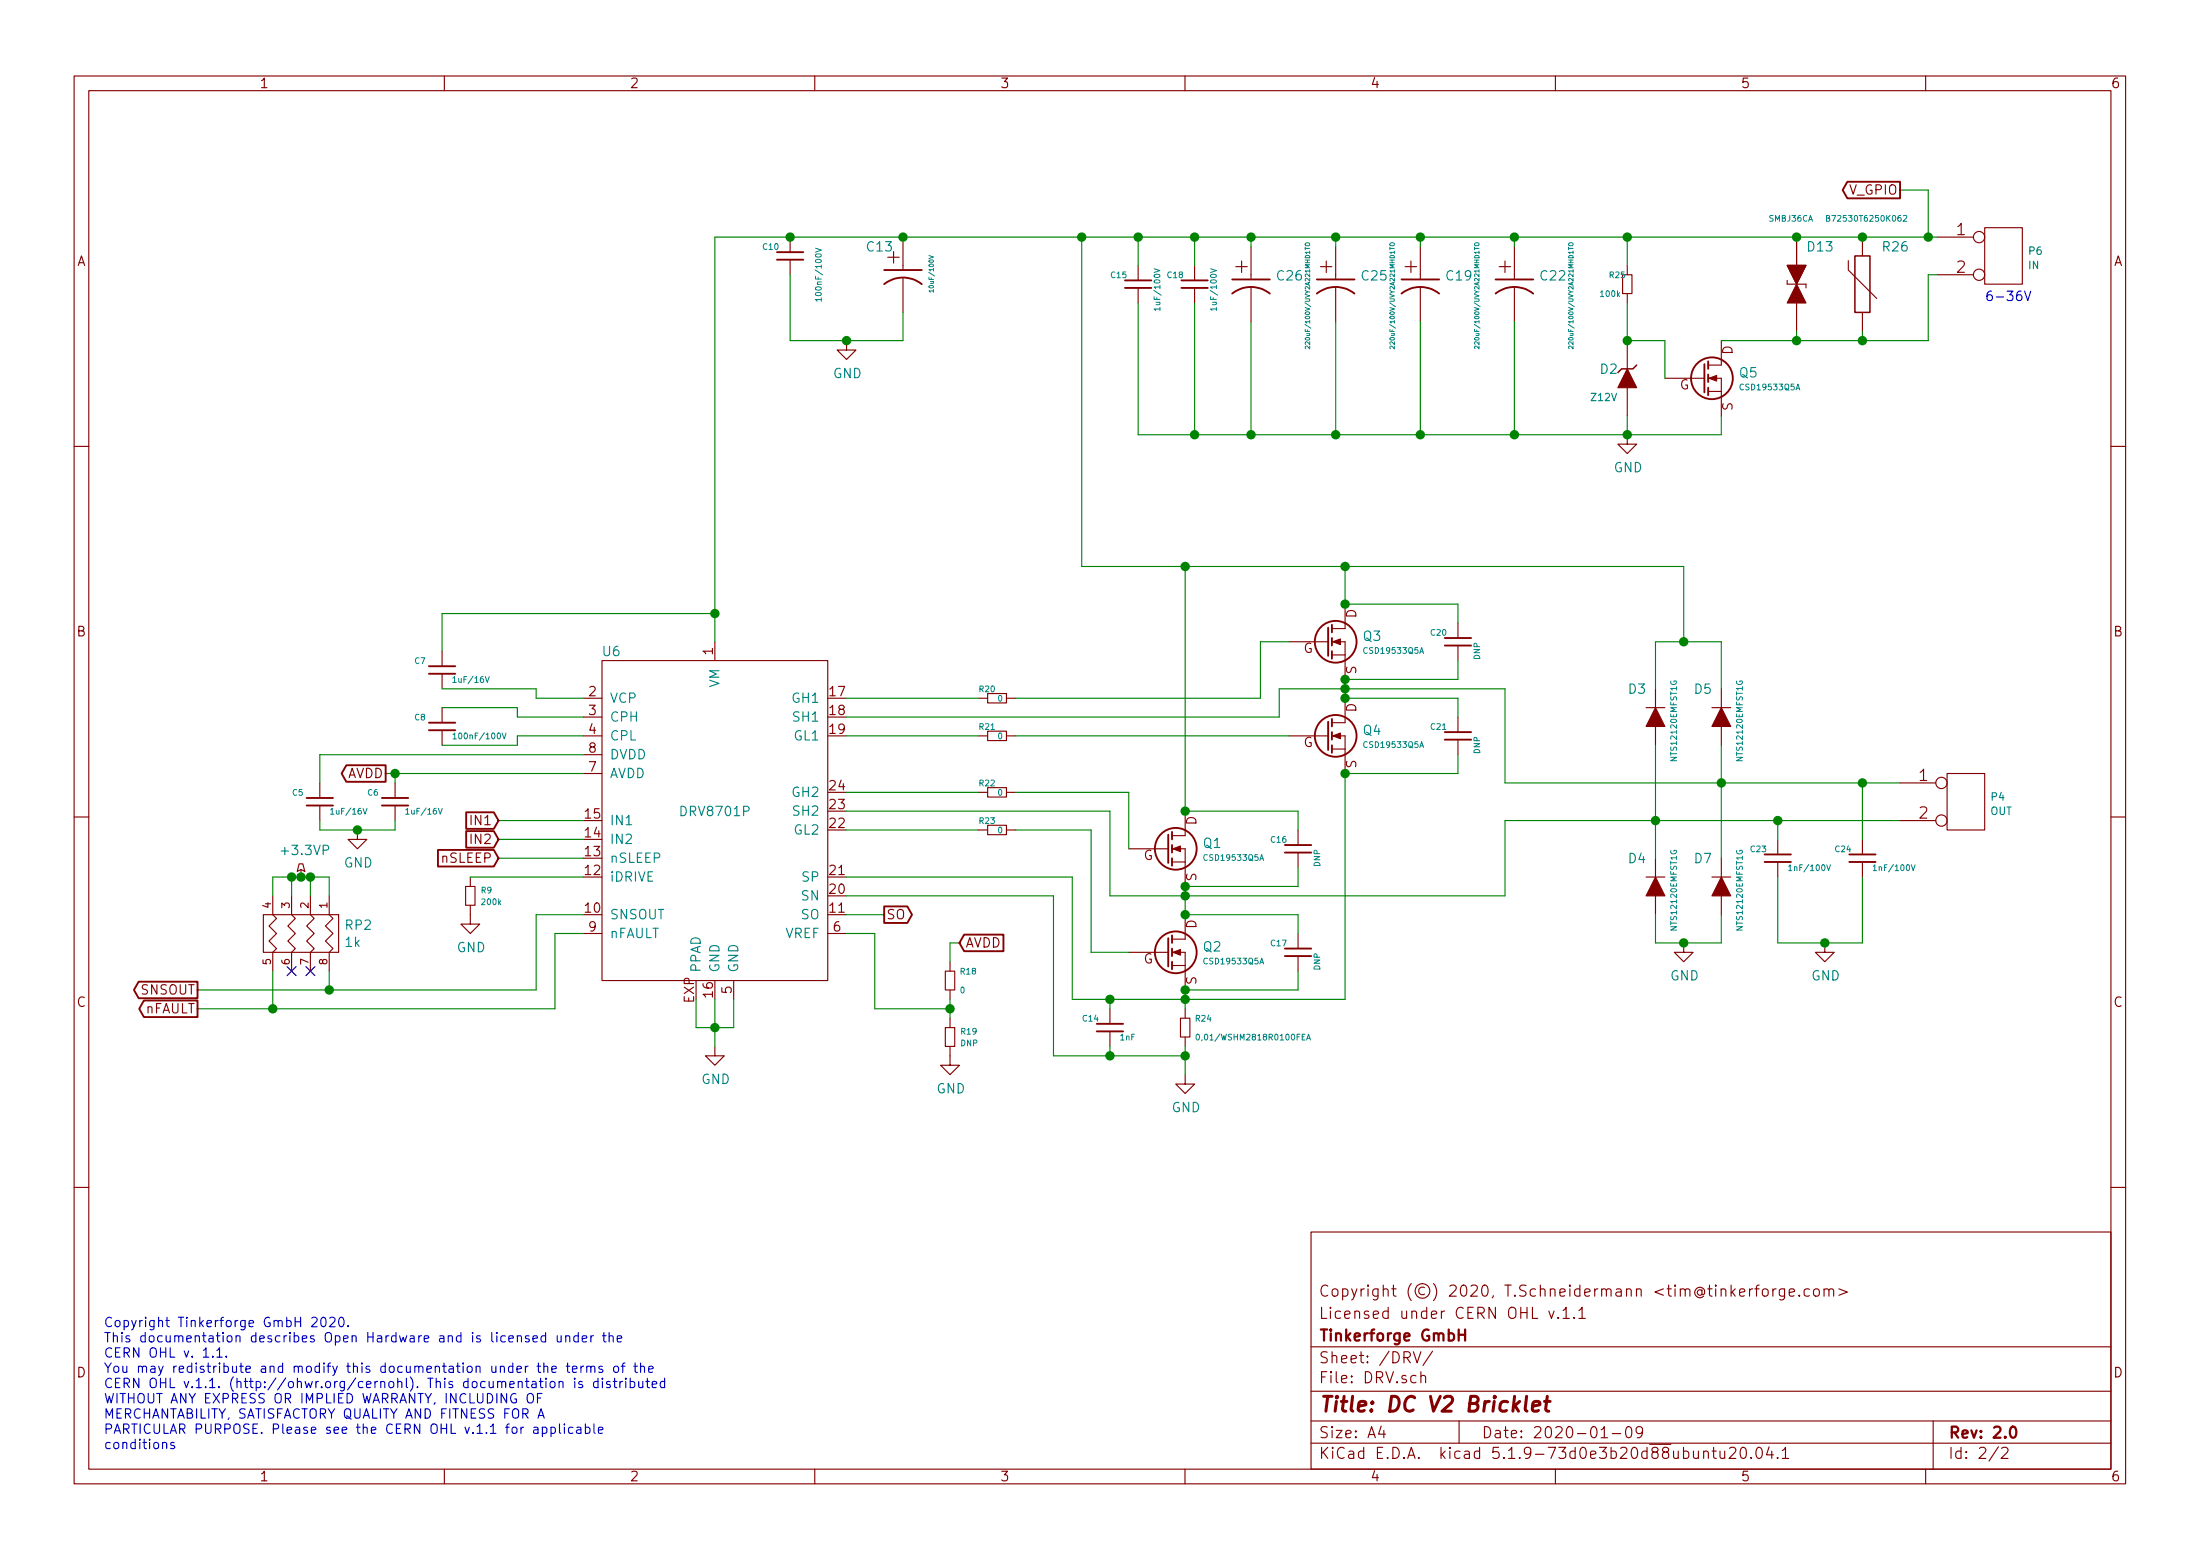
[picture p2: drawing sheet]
EESchema Schematic File Version 4
EELAYER 30 0
EELAYER END
$Descr A4 11693 8268
encoding utf-8
Sheet 2 2
Title "DC V2 Bricklet"
Date "2020-01-09"
Rev "2.0"
Comp "Tinkerforge GmbH"
Comment1 "Licensed under CERN OHL v.1.1"
Comment2 "Copyright (©) 2020, T.Schneidermann <tim@tinkerforge.com>"
Comment3 ""
Comment4 ""
$EndDescr
$Comp
L tinkerforge:DRV8701 U?
U 1 1
P 3800 4300
AR Path="/5EB1D0C4" Ref="U?"  Part="1" 
AR Path="/5EAFEC80/5EB1D0C4" Ref="U6"  Part="1" 
F 0 "U6" H 3250 5150 50  0000 C CNN
F 1 "DRV8701P" H 3800 4300 50  0000 C CNN
F 2 "kicad-libraries:QFN24-4x4mm-0.5mm" H 3800 4300 50  0001 C CNN
F 3 "" H 3800 4300 50  0001 C CNN
	1    3800 4300
	1    0    0    -1  
$EndComp
$Comp
L tinkerforge:CONN_2 P?
U 1 1
P 10450 4250
AR Path="/5EB38AC7" Ref="P?"  Part="1" 
AR Path="/5EAFEC80/5EB38AC7" Ref="P4"  Part="1" 
F 0 "P4" H 10578 4278 40  0000 L CNN
F 1 "OUT" H 10578 4202 40  0000 L CNN
F 2 "kicad-libraries:OQ_2P_5mm_Vertical" H 10450 4250 60  0001 C CNN
F 3 "" H 10450 4250 60  0000 C CNN
	1    10450 4250
	1    0    0    -1  
$EndComp
Connection ~ 9150 4150
Connection ~ 8800 4350
$Comp
L tinkerforge:GND #PWR?
U 1 1
P 8950 5000
AR Path="/5EB38AEE" Ref="#PWR?"  Part="1" 
AR Path="/5EAFEC80/5EB38AEE" Ref="#PWR021"  Part="1" 
F 0 "#PWR021" H 8950 4750 50  0001 C CNN
F 1 "GND" H 8955 4827 50  0000 C CNN
F 2 "" H 8950 5000 50  0000 C CNN
F 3 "" H 8950 5000 50  0000 C CNN
	1    8950 5000
	1    0    0    -1  
$EndComp
Wire Wire Line
	8800 5000 8950 5000
Connection ~ 8950 5000
Wire Wire Line
	8950 5000 9150 5000
$Comp
L tinkerforge:Cs C?
U 1 1
P 9450 4550
AR Path="/5EB38AF7" Ref="C?"  Part="1" 
AR Path="/5EAFEC80/5EB38AF7" Ref="C23"  Part="1" 
F 0 "C23" H 9300 4600 31  0000 L CNN
F 1 "1nF/100V" H 9500 4500 31  0000 L CNN
F 2 "kicad-libraries:C0603F" H 9450 4550 60  0001 C CNN
F 3 "" H 9450 4550 60  0000 C CNN
	1    9450 4550
	1    0    0    -1  
$EndComp
Wire Wire Line
	9450 4350 10100 4350
$Comp
L tinkerforge:Cs C?
U 1 1
P 9900 4550
AR Path="/5EB38AFE" Ref="C?"  Part="1" 
AR Path="/5EAFEC80/5EB38AFE" Ref="C24"  Part="1" 
F 0 "C24" H 9750 4600 31  0000 L CNN
F 1 "1nF/100V" H 9950 4500 31  0000 L CNN
F 2 "kicad-libraries:C0603F" H 9900 4550 60  0001 C CNN
F 3 "" H 9900 4550 60  0000 C CNN
	1    9900 4550
	1    0    0    -1  
$EndComp
Wire Wire Line
	9450 4350 9450 4450
Wire Wire Line
	9900 4450 9900 4150
Wire Wire Line
	9900 4150 10100 4150
Wire Wire Line
	9450 4650 9450 5000
Wire Wire Line
	9450 5000 9700 5000
Wire Wire Line
	9900 5000 9900 4650
$Comp
L tinkerforge:GND #PWR?
U 1 1
P 9700 5000
AR Path="/5EB38B0A" Ref="#PWR?"  Part="1" 
AR Path="/5EAFEC80/5EB38B0A" Ref="#PWR022"  Part="1" 
F 0 "#PWR022" H 9700 4750 50  0001 C CNN
F 1 "GND" H 9705 4827 50  0000 C CNN
F 2 "" H 9700 5000 50  0000 C CNN
F 3 "" H 9700 5000 50  0000 C CNN
	1    9700 5000
	1    0    0    -1  
$EndComp
Connection ~ 9700 5000
Wire Wire Line
	9700 5000 9900 5000
Wire Wire Line
	9150 4150 9900 4150
Connection ~ 9900 4150
Wire Wire Line
	9450 4350 8800 4350
Connection ~ 9450 4350
$Comp
L tinkerforge:CONN_2 P?
U 1 1
P 10650 1350
AR Path="/5EB544F4" Ref="P?"  Part="1" 
AR Path="/5EAFEC80/5EB544F4" Ref="P6"  Part="1" 
F 0 "P6" H 10778 1378 40  0000 L CNN
F 1 "IN" H 10778 1302 40  0000 L CNN
F 2 "kicad-libraries:OQ_2P_5mm_Vertical_Black" H 10650 1350 60  0001 C CNN
F 3 "" H 10650 1350 60  0000 C CNN
	1    10650 1350
	1    0    0    -1  
$EndComp
$Comp
L tinkerforge:GND #PWR?
U 1 1
P 8650 2300
AR Path="/5EB54501" Ref="#PWR?"  Part="1" 
AR Path="/5EAFEC80/5EB54501" Ref="#PWR020"  Part="1" 
F 0 "#PWR020" H 8650 2050 50  0001 C CNN
F 1 "GND" H 8655 2127 50  0000 C CNN
F 2 "" H 8650 2300 50  0000 C CNN
F 3 "" H 8650 2300 50  0000 C CNN
	1    8650 2300
	1    0    0    -1  
$EndComp
$Comp
L tinkerforge:TVS D?
U 1 1
P 9550 1500
AR Path="/5EB54507" Ref="D?"  Part="1" 
AR Path="/5EAFEC80/5EB54507" Ref="D13"  Part="1" 
F 0 "D13" V 9350 1550 50  0000 L CNN
F 1 "SMBJ36CA" V 9200 1350 31  0000 L CNN
F 2 "kicad-libraries:SMB" H 9550 1500 50  0001 C CNN
F 3 "" H 9550 1500 50  0000 C CNN
	1    9550 1500
	0    1    1    0   
$EndComp
Text GLabel 10100 1000 0    50   Output ~ 0
V_GPIO
Wire Wire Line
	10100 1000 10250 1000
Wire Wire Line
	10250 1000 10250 1250
Connection ~ 10250 1250
Wire Wire Line
	10250 1250 10300 1250
Wire Wire Line
	10300 1450 10250 1450
Wire Wire Line
	10250 1450 10250 1800
Wire Wire Line
	10250 1800 9900 1800
Connection ~ 9900 1800
Wire Wire Line
	9550 1800 9900 1800
Wire Wire Line
	9900 1750 9900 1800
Wire Wire Line
	9550 1750 9550 1800
Text GLabel 2650 4350 0    50   Input ~ 0
IN1
Text GLabel 2650 4450 0    50   Input ~ 0
IN2
Wire Wire Line
	2650 4450 3100 4450
Wire Wire Line
	3100 4350 2650 4350
Wire Wire Line
	2650 4550 3100 4550
Text GLabel 2650 4550 0    50   Input ~ 0
nSLEEP
Text GLabel 1050 5250 0    50   Output ~ 0
SNSOUT
Text GLabel 1050 5350 0    50   Output ~ 0
nFAULT
$Comp
L tinkerforge:+3.3VP #PWR010
U 1 1
P 1600 4650
F 0 "#PWR010" H 1750 4600 50  0001 C CNN
F 1 "+3.3VP" H 1620 4793 50  0000 C CNN
F 2 "" H 1600 4650 50  0001 C CNN
F 3 "" H 1600 4650 50  0001 C CNN
	1    1600 4650
	1    0    0    -1  
$EndComp
Text GLabel 4700 4850 2    50   Output ~ 0
SO
Wire Wire Line
	4700 4850 4500 4850
Wire Wire Line
	3700 5300 3700 5450
Wire Wire Line
	3700 5450 3800 5450
Wire Wire Line
	3800 5450 3800 5300
Wire Wire Line
	3900 5300 3900 5450
Wire Wire Line
	3900 5450 3800 5450
Connection ~ 3800 5450
$Comp
L tinkerforge:GND #PWR016
U 1 1
P 3800 5550
F 0 "#PWR016" H 3800 5300 50  0001 C CNN
F 1 "GND" H 3805 5377 50  0000 C CNN
F 2 "" H 3800 5550 50  0000 C CNN
F 3 "" H 3800 5550 50  0000 C CNN
	1    3800 5550
	1    0    0    -1  
$EndComp
Wire Wire Line
	3800 5450 3800 5550
$Comp
L tinkerforge:Rs R9
U 1 1
P 2500 4750
F 0 "R9" H 2553 4781 31  0000 L CNN
F 1 "200k" H 2553 4719 31  0000 L CNN
F 2 "kicad-libraries:R0603F" H 2500 4750 60  0001 C CNN
F 3 "" H 2500 4750 60  0000 C CNN
	1    2500 4750
	1    0    0    -1  
$EndComp
Wire Wire Line
	2500 4650 3100 4650
Wire Wire Line
	2850 5250 2850 4850
Wire Wire Line
	2850 4850 3100 4850
Wire Wire Line
	3100 4950 2950 4950
Wire Wire Line
	2950 4950 2950 5350
$Comp
L tinkerforge:GND #PWR015
U 1 1
P 2500 4850
F 0 "#PWR015" H 2500 4600 50  0001 C CNN
F 1 "GND" H 2505 4677 50  0000 C CNN
F 2 "" H 2500 4850 50  0000 C CNN
F 3 "" H 2500 4850 50  0000 C CNN
	1    2500 4850
	1    0    0    -1  
$EndComp
$Comp
L tinkerforge:Cs C?
U 1 1
P 2350 3850
AR Path="/5E9161B4" Ref="C?"  Part="1" 
AR Path="/5EAFEC80/5E9161B4" Ref="C8"  Part="1" 
F 0 "C8" H 2200 3900 31  0000 L CNN
F 1 "100nF/100V" H 2400 3800 31  0000 L CNN
F 2 "kicad-libraries:C0603F" H 2350 3850 60  0001 C CNN
F 3 "" H 2350 3850 60  0000 C CNN
	1    2350 3850
	1    0    0    -1  
$EndComp
Wire Wire Line
	2350 3750 2750 3750
Wire Wire Line
	2750 3750 2750 3800
Wire Wire Line
	2750 3800 3100 3800
Wire Wire Line
	3100 3900 2750 3900
Wire Wire Line
	2750 3900 2750 3950
Wire Wire Line
	2750 3950 2350 3950
$Comp
L tinkerforge:Cs C?
U 1 1
P 2350 3550
AR Path="/5E91AAD7" Ref="C?"  Part="1" 
AR Path="/5EAFEC80/5E91AAD7" Ref="C7"  Part="1" 
F 0 "C7" H 2200 3600 31  0000 L CNN
F 1 "1uF/16V" H 2400 3500 31  0000 L CNN
F 2 "kicad-libraries:C0603F" H 2350 3550 60  0001 C CNN
F 3 "" H 2350 3550 60  0000 C CNN
	1    2350 3550
	1    0    0    -1  
$EndComp
Wire Wire Line
	2350 3650 2850 3650
Wire Wire Line
	2850 3650 2850 3700
Wire Wire Line
	2850 3700 3100 3700
Wire Wire Line
	2350 3450 2350 3250
Wire Wire Line
	2350 3250 3800 3250
Wire Wire Line
	3800 3250 3800 3400
$Comp
L tinkerforge:Cs C?
U 1 1
P 2100 4250
AR Path="/5E91EBE9" Ref="C?"  Part="1" 
AR Path="/5EAFEC80/5E91EBE9" Ref="C6"  Part="1" 
F 0 "C6" H 1950 4300 31  0000 L CNN
F 1 "1uF/16V" H 2150 4200 31  0000 L CNN
F 2 "kicad-libraries:C0603F" H 2100 4250 60  0001 C CNN
F 3 "" H 2100 4250 60  0000 C CNN
	1    2100 4250
	1    0    0    -1  
$EndComp
$Comp
L tinkerforge:Cs C?
U 1 1
P 1700 4250
AR Path="/5E91FFF7" Ref="C?"  Part="1" 
AR Path="/5EAFEC80/5E91FFF7" Ref="C5"  Part="1" 
F 0 "C5" H 1550 4300 31  0000 L CNN
F 1 "1uF/16V" H 1750 4200 31  0000 L CNN
F 2 "kicad-libraries:C0603F" H 1700 4250 60  0001 C CNN
F 3 "" H 1700 4250 60  0000 C CNN
	1    1700 4250
	1    0    0    -1  
$EndComp
Wire Wire Line
	1700 4000 3100 4000
Wire Wire Line
	2100 4400 1900 4400
Wire Wire Line
	1700 4400 1700 4350
$Comp
L tinkerforge:GND #PWR013
U 1 1
P 1900 4400
F 0 "#PWR013" H 1900 4150 50  0001 C CNN
F 1 "GND" H 1905 4227 50  0000 C CNN
F 2 "" H 1900 4400 50  0000 C CNN
F 3 "" H 1900 4400 50  0000 C CNN
	1    1900 4400
	1    0    0    -1  
$EndComp
Connection ~ 1900 4400
Wire Wire Line
	1900 4400 1700 4400
$Comp
L tinkerforge:Rs R18
U 1 1
P 5050 5200
F 0 "R18" H 5100 5250 31  0000 L CNN
F 1 "0" H 5100 5150 31  0000 L CNN
F 2 "kicad-libraries:R0603F" H 5050 5200 60  0001 C CNN
F 3 "" H 5050 5200 60  0000 C CNN
	1    5050 5200
	1    0    0    -1  
$EndComp
$Comp
L tinkerforge:Rs R19
U 1 1
P 5050 5500
F 0 "R19" H 5103 5531 31  0000 L CNN
F 1 "DNP" H 5103 5469 31  0000 L CNN
F 2 "kicad-libraries:R0603F" H 5050 5500 60  0001 C CNN
F 3 "" H 5050 5500 60  0000 C CNN
	1    5050 5500
	1    0    0    -1  
$EndComp
Wire Wire Line
	5050 5400 5050 5350
Text GLabel 2050 4100 0    50   Output ~ 0
AVDD
Wire Wire Line
	2100 4350 2100 4400
Wire Wire Line
	2050 4100 2100 4100
Wire Wire Line
	2100 4100 2100 4150
Connection ~ 2100 4100
Wire Wire Line
	2100 4100 3100 4100
Text GLabel 5100 5000 2    50   Input ~ 0
AVDD
Wire Wire Line
	5100 5000 5050 5000
Wire Wire Line
	5050 5000 5050 5100
Wire Wire Line
	5050 5350 4650 5350
Wire Wire Line
	4650 5350 4650 4950
Wire Wire Line
	4650 4950 4500 4950
Connection ~ 5050 5350
Wire Wire Line
	5050 5350 5050 5300
$Comp
L tinkerforge:GND #PWR018
U 1 1
P 5050 5600
F 0 "#PWR018" H 5050 5350 50  0001 C CNN
F 1 "GND" H 5055 5427 50  0000 C CNN
F 2 "" H 5050 5600 50  0000 C CNN
F 3 "" H 5050 5600 50  0000 C CNN
	1    5050 5600
	1    0    0    -1  
$EndComp
Wire Wire Line
	1700 4000 1700 4150
$Comp
L tinkerforge:MOSFET_N_CH Q3
U 1 1
P 7050 3400
F 0 "Q3" H 7241 3431 50  0000 L CNN
F 1 "CSD19533Q5A" H 7241 3354 31  0000 L CNN
F 2 "kicad-libraries:SON_5x6mm" H 7250 3500 50  0001 C CNN
F 3 "" H 7050 3400 50  0000 C CNN
	1    7050 3400
	1    0    0    -1  
$EndComp
$Comp
L tinkerforge:MOSFET_N_CH Q5
U 1 1
P 9050 2000
F 0 "Q5" H 9241 2031 50  0000 L CNN
F 1 "CSD19533Q5A" H 9241 1954 31  0000 L CNN
F 2 "kicad-libraries:SON_5x6mm" H 9250 2100 50  0001 C CNN
F 3 "" H 9050 2000 50  0000 C CNN
	1    9050 2000
	1    0    0    -1  
$EndComp
$Comp
L tinkerforge:MOSFET_N_CH Q4
U 1 1
P 7050 3900
F 0 "Q4" H 7241 3931 50  0000 L CNN
F 1 "CSD19533Q5A" H 7241 3854 31  0000 L CNN
F 2 "kicad-libraries:SON_5x6mm" H 7250 4000 50  0001 C CNN
F 3 "" H 7050 3900 50  0000 C CNN
	1    7050 3900
	1    0    0    -1  
$EndComp
$Comp
L tinkerforge:MOSFET_N_CH Q1
U 1 1
P 6200 4500
F 0 "Q1" H 6391 4531 50  0000 L CNN
F 1 "CSD19533Q5A" H 6391 4454 31  0000 L CNN
F 2 "kicad-libraries:SON_5x6mm" H 6400 4600 50  0001 C CNN
F 3 "" H 6200 4500 50  0000 C CNN
	1    6200 4500
	1    0    0    -1  
$EndComp
$Comp
L tinkerforge:MOSFET_N_CH Q2
U 1 1
P 6200 5050
F 0 "Q2" H 6391 5081 50  0000 L CNN
F 1 "CSD19533Q5A" H 6391 5004 31  0000 L CNN
F 2 "kicad-libraries:SON_5x6mm" H 6400 5150 50  0001 C CNN
F 3 "" H 6200 5050 50  0000 C CNN
	1    6200 5050
	1    0    0    -1  
$EndComp
Wire Wire Line
	6300 4700 6300 4750
Wire Wire Line
	6300 4750 5900 4750
Connection ~ 6300 4750
Wire Wire Line
	6300 4750 6300 4850
Wire Wire Line
	6000 4500 6000 4200
Wire Wire Line
	4500 4200 5200 4200
Wire Wire Line
	5900 4300 5900 4750
Wire Wire Line
	4500 4300 5900 4300
Wire Wire Line
	4500 4400 5200 4400
$Comp
L tinkerforge:Rs R24
U 1 1
P 6300 5450
F 0 "R24" H 6350 5500 31  0000 L CNN
F 1 "0,01/WSHM2818R0100FEA" H 6350 5400 31  0000 L CNN
F 2 "kicad-libraries:R2818" H 6300 5450 60  0001 C CNN
F 3 "" H 6300 5450 60  0000 C CNN
	1    6300 5450
	1    0    0    -1  
$EndComp
Wire Wire Line
	6300 5350 6300 5300
Wire Wire Line
	6300 5300 5900 5300
Wire Wire Line
	5700 5300 5700 4650
Wire Wire Line
	5700 4650 4500 4650
Connection ~ 6300 5300
Wire Wire Line
	6300 5300 6300 5250
Wire Wire Line
	4500 4750 5600 4750
Wire Wire Line
	5600 4750 5600 5600
Wire Wire Line
	6300 5600 6300 5550
Wire Wire Line
	6300 5300 7150 5300
Wire Wire Line
	6300 5600 6300 5700
Connection ~ 6300 5600
$Comp
L tinkerforge:GND #PWR019
U 1 1
P 6300 5700
F 0 "#PWR019" H 6300 5450 50  0001 C CNN
F 1 "GND" H 6305 5527 50  0000 C CNN
F 2 "" H 6300 5700 50  0000 C CNN
F 3 "" H 6300 5700 50  0000 C CNN
	1    6300 5700
	1    0    0    -1  
$EndComp
Wire Wire Line
	6850 3900 5400 3900
Wire Wire Line
	4500 3800 6800 3800
Wire Wire Line
	6800 3800 6800 3650
Wire Wire Line
	6800 3650 7150 3650
Wire Wire Line
	7150 3650 7150 3600
Wire Wire Line
	7150 3650 7150 3700
Connection ~ 7150 3650
Wire Wire Line
	6850 3400 6700 3400
Wire Wire Line
	6700 3400 6700 3700
Wire Wire Line
	6700 3700 5400 3700
Wire Wire Line
	7150 3000 7150 3200
Wire Wire Line
	7150 4100 7150 5300
Connection ~ 9550 1250
Wire Wire Line
	8650 2300 9150 2300
Wire Wire Line
	9150 2300 9150 2200
Wire Wire Line
	9150 1800 9550 1800
Connection ~ 9550 1800
$Comp
L tinkerforge:Rs R25
U 1 1
P 8650 1500
F 0 "R25" H 8550 1550 31  0000 L CNN
F 1 "100k" H 8500 1450 31  0000 L CNN
F 2 "kicad-libraries:R0603F" H 8650 1500 60  0001 C CNN
F 3 "" H 8650 1500 60  0000 C CNN
	1    8650 1500
	1    0    0    -1  
$EndComp
Wire Wire Line
	8650 1400 8650 1250
Connection ~ 8650 1250
Wire Wire Line
	8650 1250 9550 1250
Wire Wire Line
	8650 1800 8650 1600
$Comp
L tinkerforge:ZENER D2
U 1 1
P 8650 2000
F 0 "D2" V 8600 1850 50  0000 L CNN
F 1 "Z12V" V 8750 1800 39  0000 L CNN
F 2 "kicad-libraries:SOD-123" H 8650 2000 50  0001 C CNN
F 3 "" H 8650 2000 50  0000 C CNN
	1    8650 2000
	0    1    1    0   
$EndComp
Connection ~ 8650 1800
Wire Wire Line
	8650 2200 8650 2300
Connection ~ 8650 2300
Wire Wire Line
	9550 1250 9900 1250
$Comp
L tinkerforge:Varistor R26
U 1 1
P 9900 1500
F 0 "R26" H 10000 1700 50  0000 L CNN
F 1 "B72530T6250K062" H 9700 1850 31  0000 L CNN
F 2 "kicad-libraries:1210" H 9900 1500 60  0001 C CNN
F 3 "" H 9900 1500 60  0000 C CNN
	1    9900 1500
	1    0    0    -1  
$EndComp
Connection ~ 9900 1250
Wire Wire Line
	9900 1250 10250 1250
Wire Wire Line
	8850 1800 8850 2000
Wire Wire Line
	8650 1800 8850 1800
$Comp
L tinkerforge:CP1 C22
U 1 1
P 8050 1500
F 0 "C22" H 8180 1546 50  0000 L CNN
F 1 "220uF/100V/UVY2A221MHD1TO" V 8350 1150 24  0000 L CNN
F 2 "kicad-libraries:ELKO_RAD_12" H 8050 1500 60  0001 C CNN
F 3 "" H 8050 1500 60  0000 C CNN
	1    8050 1500
	1    0    0    -1  
$EndComp
$Comp
L tinkerforge:CP1 C19
U 1 1
P 7550 1500
F 0 "C19" H 7680 1546 50  0000 L CNN
F 1 "220uF/100V/UVY2A221MHD1TO" V 7850 1150 24  0000 L CNN
F 2 "kicad-libraries:ELKO_RAD_12" H 7550 1500 60  0001 C CNN
F 3 "" H 7550 1500 60  0000 C CNN
	1    7550 1500
	1    0    0    -1  
$EndComp
Wire Wire Line
	7550 1700 7550 2300
Wire Wire Line
	8050 1700 8050 2300
Connection ~ 3800 3250
Text Notes 10550 1600 0    50   ~ 0
6-36V\n
$Comp
L tinkerforge:D D?
U 1 1
P 8800 3800
AR Path="/5EA57577" Ref="D?"  Part="1" 
AR Path="/5EAFEC80/5EA57577" Ref="D3"  Part="1" 
F 0 "D3" V 8650 3650 50  0000 L CNN
F 1 "NTS12120EMFST1G" H 8600 3900 31  0000 L CNN
F 2 "kicad-libraries:DFN5_5x6" H 8800 3800 50  0001 C CNN
F 3 "" H 8800 3800 50  0000 C CNN
	1    8800 3800
	0    1    1    0   
$EndComp
$Comp
L tinkerforge:D D?
U 1 1
P 9150 3800
AR Path="/5EA5C412" Ref="D?"  Part="1" 
AR Path="/5EAFEC80/5EA5C412" Ref="D5"  Part="1" 
F 0 "D5" V 9000 3650 50  0000 L CNN
F 1 "NTS12120EMFST1G" H 8950 3900 31  0000 L CNN
F 2 "kicad-libraries:DFN5_5x6" H 9150 3800 50  0001 C CNN
F 3 "" H 9150 3800 50  0000 C CNN
	1    9150 3800
	0    1    1    0   
$EndComp
$Comp
L tinkerforge:D D?
U 1 1
P 8800 4700
AR Path="/5EA5C6B3" Ref="D?"  Part="1" 
AR Path="/5EAFEC80/5EA5C6B3" Ref="D4"  Part="1" 
F 0 "D4" V 8650 4550 50  0000 L CNN
F 1 "NTS12120EMFST1G" H 8600 4800 31  0000 L CNN
F 2 "kicad-libraries:DFN5_5x6" H 8800 4700 50  0001 C CNN
F 3 "" H 8800 4700 50  0000 C CNN
	1    8800 4700
	0    1    1    0   
$EndComp
$Comp
L tinkerforge:D D?
U 1 1
P 9150 4700
AR Path="/5EA5CD9F" Ref="D?"  Part="1" 
AR Path="/5EAFEC80/5EA5CD9F" Ref="D7"  Part="1" 
F 0 "D7" V 9000 4550 50  0000 L CNN
F 1 "NTS12120EMFST1G" H 8950 4800 31  0000 L CNN
F 2 "kicad-libraries:DFN5_5x6" H 9150 4700 50  0001 C CNN
F 3 "" H 9150 4700 50  0000 C CNN
	1    9150 4700
	0    1    1    0   
$EndComp
Wire Wire Line
	3800 1250 4200 1250
Wire Wire Line
	3800 1250 3800 3250
Wire Wire Line
	8000 4150 8000 3650
Wire Wire Line
	8000 3650 7150 3650
Wire Wire Line
	8000 4150 9150 4150
Wire Wire Line
	8800 3400 8950 3400
Wire Wire Line
	8950 3400 8950 3000
Connection ~ 8950 3400
Wire Wire Line
	8950 3400 9150 3400
Wire Wire Line
	7150 3000 8950 3000
Connection ~ 7150 3000
Wire Wire Line
	5800 5050 6000 5050
Wire Wire Line
	5800 4400 5800 5050
Wire Wire Line
	8000 4750 8000 4350
Wire Wire Line
	8000 4750 6300 4750
Wire Wire Line
	8000 4350 8800 4350
$Comp
L tinkerforge:Cs C?
U 1 1
P 4200 1350
AR Path="/5E8FB7B3" Ref="C?"  Part="1" 
AR Path="/5EAFEC80/5E8FB7B3" Ref="C10"  Part="1" 
F 0 "C10" H 4050 1400 31  0000 L CNN
F 1 "100nF/100V" V 4350 1100 31  0000 L CNN
F 2 "kicad-libraries:C0603F" H 4200 1350 60  0001 C CNN
F 3 "" H 4200 1350 60  0000 C CNN
	1    4200 1350
	1    0    0    -1  
$EndComp
Connection ~ 4200 1250
Wire Wire Line
	4200 1250 4800 1250
$Comp
L tinkerforge:CP1 C13
U 1 1
P 4800 1450
F 0 "C13" H 4600 1600 50  0000 L CNN
F 1 "10uF/100V" V 4950 1350 24  0000 L CNN
F 2 "kicad-libraries:ELKO_83" H 4800 1450 60  0001 C CNN
F 3 "" H 4800 1450 60  0000 C CNN
	1    4800 1450
	1    0    0    -1  
$EndComp
Connection ~ 4800 1250
Wire Wire Line
	4200 1450 4200 1800
Wire Wire Line
	4200 1800 4500 1800
Wire Wire Line
	4800 1800 4800 1650
$Comp
L tinkerforge:GND #PWR?
U 1 1
P 4500 1800
AR Path="/5E904C40" Ref="#PWR?"  Part="1" 
AR Path="/5EAFEC80/5E904C40" Ref="#PWR017"  Part="1" 
F 0 "#PWR017" H 4500 1550 50  0001 C CNN
F 1 "GND" H 4505 1627 50  0000 C CNN
F 2 "" H 4500 1800 50  0000 C CNN
F 3 "" H 4500 1800 50  0000 C CNN
	1    4500 1800
	1    0    0    -1  
$EndComp
Connection ~ 4500 1800
Wire Wire Line
	4500 1800 4800 1800
$Comp
L tinkerforge:Cs C?
U 1 1
P 5900 5450
AR Path="/5E8FE90B" Ref="C?"  Part="1" 
AR Path="/5EAFEC80/5E8FE90B" Ref="C14"  Part="1" 
F 0 "C14" H 5750 5500 31  0000 L CNN
F 1 "1nF" H 5950 5400 31  0000 L CNN
F 2 "kicad-libraries:C0603F" H 5900 5450 60  0001 C CNN
F 3 "" H 5900 5450 60  0000 C CNN
	1    5900 5450
	1    0    0    -1  
$EndComp
Wire Wire Line
	5900 5350 5900 5300
Connection ~ 5900 5300
Wire Wire Line
	5900 5300 5700 5300
Wire Wire Line
	5900 5550 5900 5600
Connection ~ 5900 5600
Wire Wire Line
	5900 5600 6300 5600
$Comp
L tinkerforge:Cs C?
U 1 1
P 6350 1500
AR Path="/5E910689" Ref="C?"  Part="1" 
AR Path="/5EAFEC80/5E910689" Ref="C18"  Part="1" 
F 0 "C18" H 6200 1550 31  0000 L CNN
F 1 "1uF/100V" V 6450 1350 31  0000 L CNN
F 2 "kicad-libraries:C1206E" H 6350 1500 60  0001 C CNN
F 3 "" H 6350 1500 60  0000 C CNN
	1    6350 1500
	1    0    0    -1  
$EndComp
Wire Wire Line
	6300 3000 7150 3000
$Comp
L tinkerforge:Cs C?
U 1 1
P 6050 1500
AR Path="/5E911445" Ref="C?"  Part="1" 
AR Path="/5EAFEC80/5E911445" Ref="C15"  Part="1" 
F 0 "C15" H 5900 1550 31  0000 L CNN
F 1 "1uF/100V" V 6150 1350 31  0000 L CNN
F 2 "kicad-libraries:C1206E" H 6050 1500 60  0001 C CNN
F 3 "" H 6050 1500 60  0000 C CNN
	1    6050 1500
	1    0    0    -1  
$EndComp
Wire Wire Line
	6350 1250 6350 1400
Wire Wire Line
	6050 1250 6050 1400
Wire Wire Line
	6050 1600 6050 2300
Wire Wire Line
	6350 1600 6350 2300
Wire Wire Line
	6300 3000 6300 4300
$Comp
L tinkerforge:Cs C?
U 1 1
P 7750 3400
AR Path="/5E9477F8" Ref="C?"  Part="1" 
AR Path="/5EAFEC80/5E9477F8" Ref="C20"  Part="1" 
F 0 "C20" H 7600 3450 31  0000 L CNN
F 1 "DNP" V 7850 3300 31  0000 L CNN
F 2 "kicad-libraries:C0603F" H 7750 3400 60  0001 C CNN
F 3 "" H 7750 3400 60  0000 C CNN
	1    7750 3400
	1    0    0    -1  
$EndComp
$Comp
L tinkerforge:Cs C?
U 1 1
P 7750 3900
AR Path="/5E948E97" Ref="C?"  Part="1" 
AR Path="/5EAFEC80/5E948E97" Ref="C21"  Part="1" 
F 0 "C21" H 7600 3950 31  0000 L CNN
F 1 "DNP" V 7850 3800 31  0000 L CNN
F 2 "kicad-libraries:C0603F" H 7750 3900 60  0001 C CNN
F 3 "" H 7750 3900 60  0000 C CNN
	1    7750 3900
	1    0    0    -1  
$EndComp
Wire Wire Line
	7750 3300 7750 3200
Wire Wire Line
	7750 3200 7150 3200
Connection ~ 7150 3200
Wire Wire Line
	7150 3600 7750 3600
Wire Wire Line
	7750 3600 7750 3500
Connection ~ 7150 3600
Wire Wire Line
	7150 3700 7750 3700
Wire Wire Line
	7750 3700 7750 3800
Connection ~ 7150 3700
Wire Wire Line
	7750 4000 7750 4100
Wire Wire Line
	7750 4100 7150 4100
Connection ~ 7150 4100
$Comp
L tinkerforge:Cs C?
U 1 1
P 6900 4500
AR Path="/5E96AE81" Ref="C?"  Part="1" 
AR Path="/5EAFEC80/5E96AE81" Ref="C16"  Part="1" 
F 0 "C16" H 6750 4550 31  0000 L CNN
F 1 "DNP" V 7000 4400 31  0000 L CNN
F 2 "kicad-libraries:C0603F" H 6900 4500 60  0001 C CNN
F 3 "" H 6900 4500 60  0000 C CNN
	1    6900 4500
	1    0    0    -1  
$EndComp
Wire Wire Line
	6300 4300 6900 4300
Wire Wire Line
	6900 4300 6900 4400
Connection ~ 6300 4300
Wire Wire Line
	6900 4600 6900 4700
Wire Wire Line
	6900 4700 6300 4700
Connection ~ 6300 4700
$Comp
L tinkerforge:Cs C?
U 1 1
P 6900 5050
AR Path="/5E97C644" Ref="C?"  Part="1" 
AR Path="/5EAFEC80/5E97C644" Ref="C17"  Part="1" 
F 0 "C17" H 6750 5100 31  0000 L CNN
F 1 "DNP" V 7000 4950 31  0000 L CNN
F 2 "kicad-libraries:C0603F" H 6900 5050 60  0001 C CNN
F 3 "" H 6900 5050 60  0000 C CNN
	1    6900 5050
	1    0    0    -1  
$EndComp
Wire Wire Line
	6900 4950 6900 4850
Wire Wire Line
	6900 4850 6300 4850
Connection ~ 6300 4850
Wire Wire Line
	6300 5250 6900 5250
Wire Wire Line
	6900 5250 6900 5150
Connection ~ 6300 5250
Wire Wire Line
	5200 3700 4500 3700
$Comp
L tinkerforge:Rs R21
U 1 1
P 5300 3900
F 0 "R21" V 5250 3800 31  0000 L CNN
F 1 "0" V 5300 3900 31  0000 L CNN
F 2 "kicad-libraries:R0603F" H 5300 3900 60  0001 C CNN
F 3 "" H 5300 3900 60  0000 C CNN
	1    5300 3900
	0    1    1    0   
$EndComp
Wire Wire Line
	5200 3900 4500 3900
$Comp
L tinkerforge:Rs R20
U 1 1
P 5300 3700
F 0 "R20" V 5250 3600 31  0000 L CNN
F 1 "0" V 5300 3700 31  0000 L CNN
F 2 "kicad-libraries:R0603F" H 5300 3700 60  0001 C CNN
F 3 "" H 5300 3700 60  0000 C CNN
	1    5300 3700
	0    1    1    0   
$EndComp
$Comp
L tinkerforge:Rs R22
U 1 1
P 5300 4200
F 0 "R22" V 5250 4100 31  0000 L CNN
F 1 "0" V 5300 4200 31  0000 L CNN
F 2 "kicad-libraries:R0603F" H 5300 4200 60  0001 C CNN
F 3 "" H 5300 4200 60  0000 C CNN
	1    5300 4200
	0    1    1    0   
$EndComp
Wire Wire Line
	5400 4200 6000 4200
$Comp
L tinkerforge:Rs R23
U 1 1
P 5300 4400
F 0 "R23" V 5250 4300 31  0000 L CNN
F 1 "0" V 5300 4400 31  0000 L CNN
F 2 "kicad-libraries:R0603F" H 5300 4400 60  0001 C CNN
F 3 "" H 5300 4400 60  0000 C CNN
	1    5300 4400
	0    1    1    0   
$EndComp
Wire Wire Line
	5400 4400 5800 4400
Connection ~ 6350 2300
Connection ~ 8050 2300
Wire Wire Line
	8050 2300 8650 2300
Connection ~ 7550 2300
Wire Wire Line
	7550 2300 8050 2300
Wire Wire Line
	6350 2300 6650 2300
$Comp
L tinkerforge:CP1 C25
U 1 1
P 7100 1500
F 0 "C25" H 7230 1546 50  0000 L CNN
F 1 "220uF/100V/UVY2A221MHD1TO" V 7400 1150 24  0000 L CNN
F 2 "kicad-libraries:ELKO_RAD_12" H 7100 1500 60  0001 C CNN
F 3 "" H 7100 1500 60  0000 C CNN
	1    7100 1500
	1    0    0    -1  
$EndComp
Wire Wire Line
	7100 1300 7100 1250
Connection ~ 7100 1250
Wire Wire Line
	7550 1300 7550 1250
Connection ~ 7550 1250
Wire Wire Line
	8050 1300 8050 1250
Connection ~ 8050 1250
Wire Wire Line
	8050 1250 8650 1250
Wire Wire Line
	7100 1700 7100 2300
Wire Wire Line
	7100 2300 7550 2300
Wire Wire Line
	7100 1250 7550 1250
Wire Wire Line
	7550 1250 8050 1250
Wire Wire Line
	6050 2300 6350 2300
Wire Wire Line
	4800 1250 5750 1250
Connection ~ 6050 1250
Wire Wire Line
	6050 1250 6350 1250
Connection ~ 6350 1250
Wire Wire Line
	6350 1250 6650 1250
$Comp
L tinkerforge:CP1 C26
U 1 1
P 6650 1500
F 0 "C26" H 6780 1546 50  0000 L CNN
F 1 "220uF/100V/UVY2A221MHD1TO" V 6950 1150 24  0000 L CNN
F 2 "kicad-libraries:ELKO_RAD_12" H 6650 1500 60  0001 C CNN
F 3 "" H 6650 1500 60  0000 C CNN
	1    6650 1500
	1    0    0    -1  
$EndComp
Wire Wire Line
	6650 1300 6650 1250
Connection ~ 6650 1250
Wire Wire Line
	6650 1250 7100 1250
Wire Wire Line
	6650 1700 6650 2300
Connection ~ 6650 2300
Wire Wire Line
	6650 2300 7100 2300
Connection ~ 7100 2300
Connection ~ 6300 3000
Wire Wire Line
	5750 3000 5750 1250
Wire Wire Line
	5750 3000 6300 3000
Connection ~ 5750 1250
Wire Wire Line
	5750 1250 6050 1250
Wire Wire Line
	5600 5600 5900 5600
Connection ~ 1600 4650
Wire Wire Line
	1450 4650 1550 4650
Wire Wire Line
	1600 4650 1650 4650
$Comp
L tinkerforge:R_PACK4 RP2
U 1 1
P 1400 4950
F 0 "RP2" V 1354 5378 50  0000 L CNN
F 1 "1k" V 1445 5378 50  0000 L CNN
F 2 "kicad-libraries:4X0603" H 1400 4950 50  0001 C CNN
F 3 "" H 1400 4950 50  0000 C CNN
	1    1400 4950
	0    1    1    0   
$EndComp
NoConn ~ 1550 5150
NoConn ~ 1650 5150
Wire Wire Line
	1450 4650 1450 4750
Wire Wire Line
	1750 4650 1750 4750
Wire Wire Line
	1050 5250 1750 5250
Wire Wire Line
	1050 5350 1450 5350
Wire Wire Line
	1750 5150 1750 5250
Connection ~ 1750 5250
Wire Wire Line
	1750 5250 2850 5250
Wire Wire Line
	1450 5150 1450 5350
Connection ~ 1450 5350
Wire Wire Line
	1450 5350 2950 5350
Wire Wire Line
	1550 4750 1550 4650
Connection ~ 1550 4650
Wire Wire Line
	1550 4650 1600 4650
Wire Wire Line
	1650 4750 1650 4650
Connection ~ 1650 4650
Wire Wire Line
	1650 4650 1750 4650
Wire Wire Line
	8800 3400 8800 3650
Wire Wire Line
	8800 3950 8800 4350
Wire Wire Line
	9150 3400 9150 3650
Wire Wire Line
	9150 3950 9150 4150
Wire Wire Line
	8800 4350 8800 4550
Wire Wire Line
	8800 4850 8800 5000
Wire Wire Line
	9150 4150 9150 4550
Wire Wire Line
	9150 4850 9150 5000
Text Notes 550  7700 0    50   ~ 0
Copyright Tinkerforge GmbH 2020.\nThis documentation describes Open Hardware and is licensed under the\nCERN OHL v. 1.1.\nYou may redistribute and modify this documentation under the terms of the\nCERN OHL v.1.1. (http://ohwr.org/cernohl). This documentation is distributed\nWITHOUT ANY EXPRESS OR IMPLIED WARRANTY, INCLUDING OF\nMERCHANTABILITY, SATISFACTORY QUALITY AND FITNESS FOR A\nPARTICULAR PURPOSE. Please see the CERN OHL v.1.1 for applicable\nconditions\n
$EndSCHEMATC
